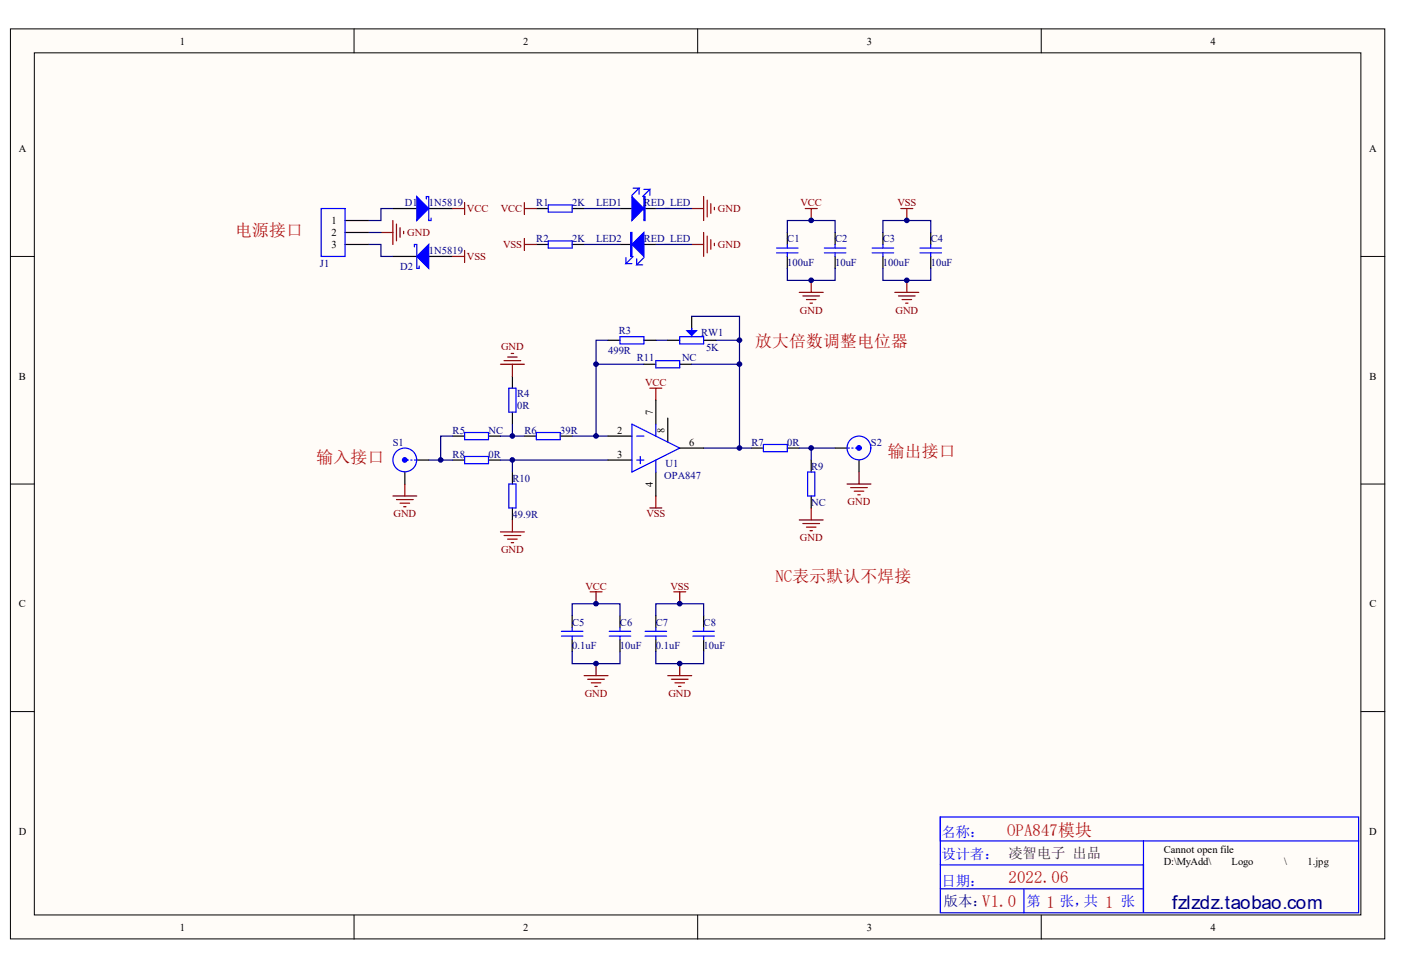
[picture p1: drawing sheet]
<svg xmlns="http://www.w3.org/2000/svg" width="289mm" height="200mm" viewBox="0 0 289 200" stroke-linecap="round" stroke-linejoin="round" font-family="sans-serif">
<g fill="#fffcf8" stroke="#000" stroke-width=".21">
<path d="M2.2 6h283.4v187.6h-283.4z"/>
<path d="M7.1 10.9h273.6v177.8h-273.6z"/>
</g>
<path d="M73 6v4.9M143.9 6v4.9M214.7 6v4.9M2.2 52.9h4.9M280.7 52.9h4.9M2.2 99.8h4.9M280.7 99.8h4.9M2.2 146.7h4.9M280.7 146.7h4.9M73 188.7v5M143.9 188.7v5M214.7 188.7v5" fill="none" stroke="#000" stroke-width=".21"/>
<g fill="none" stroke="#800000" stroke-width=".25">
<path d="M78.6 47.9h2.4M81 45.5v4.9M81.8 46.2v3.5M82.5 47v1.9M83.2 47.7v.5M93.3 43h2.5M93.3 52.9h2.5M95.8 41.8v2.4M95.8 51.6v2.5M108.1 43h2.5M108.1 50.4h2.5M108.1 41.8v2.4"/>
<path d="M108.1 49.2v2.4M142.6 43h2.5M142.6 50.4h2.5M145.1 40.5v5M145.1 47.9v5M145.8 41.3v3.4M145.8 48.7v3.4M146.6 42v2M146.6 49.4v2M147.3 42.8v.5M147.3 50.2v.5M166.1 43h2.4"/>
<path d="M167.3 43v2.5M167.3 57.8v2.5M185.8 43h2.4M187 43v2.5M187 57.8v2.5M103.2 75.1h4.9M103.9 74.4h3.5M104.7 73.6h2M105.4 72.9h.5M105.7 75.1v2.5M164.8 60.3h5M165.6 61h3.4"/>
<path d="M166.3 61.8h2M167 62.5h.5M184.5 60.3h5M185.3 61h3.4M186 61.8h2M186.8 62.5h.5M83.5 99.8v2.5M134 80.1h2.5M135.3 80.1v2.4M174.7 99.8h4.9M177.2 97.3v2.5M81 102.3h5"/>
<path d="M81.8 103h3.4M82.5 103.8h2M83.2 104.5h.5M103.2 109.7h4.9M103.9 110.4h3.5M104.7 111.2h2M105.4 111.9h.5M105.7 107.2v2.5M134 104.7h2.5M135.3 102.3v2.4M164.8 107.2h5M165.6 108h3.4"/>
<path d="M166.3 108.7h2M167 109.4h.5M167.3 104.7v2.5M175.4 100.6h3.5M176.2 101.3h1.9M176.9 102h.5M120.5 139.3h4.9M121.7 122h2.5M122.9 122v2.5M122.9 136.9v2.4M137.7 139.3h4.9M138.9 122h2.5"/>
<path d="M140.2 122v2.5M140.2 136.9v2.4M121.2 140.1h3.5M121.9 140.8h2M122.7 141.5h.5M138.5 140.1h3.4M139.2 140.8h2M139.9 141.5h.5"/>
</g>
<g fill="none" stroke="#000" stroke-width=".25">
<path d="M71.2 45.5h4.9M71.2 47.9h4.9M71.2 50.4h4.9M81 43h5M81 52.9h5M88.4 43h4.9M88.4 52.9h4.9M110.6 50.4h2.5M110.6 43h2.5M118 50.4h2.5M118 43h2.5M127.9 50.4h2.4"/>
<path d="M127.9 43h2.4M132.8 50.4h2.5M132.8 43h2.5M162.4 47.9v2.5M162.4 52.9v2.5M172.2 47.9v2.5M172.2 52.9v2.5M182.1 47.9v2.5M182.1 52.9v2.5M191.9 47.9v2.5M191.9 52.9v2.5M105.7 77.6v2.5"/>
<path d="M125.4 70.2h2.5M132.8 70.2h2.5M132.8 75.1h2.5M137.7 70.2h2.5M140.2 75.1h2.4M142.6 65.2v2.5M145.1 70.2h2.5M83.5 97.3v2.5M86 94.9h2.4M93.3 94.9h2.5M93.3 89.9h2.5M100.7 94.9h2.5"/>
<path d="M100.7 89.9h2.5M105.7 85v2.5M105.7 97.3v2.5M108.1 89.9h2.5M115.5 89.9h2.5M125.4 94.9h4.9M125.4 89.9h4.9M135.3 82.5v5M135.3 97.3v5M137.7 86.2v5M140.2 92.4h4.9M155 92.4h2.4"/>
<path d="M162.4 92.4h2.4M167.3 94.9v2.4M172.2 92.4h2.5M177.2 94.9v2.4M105.7 104.7v2.5M167.3 102.3v2.4M118 127v2.4M118 131.9v2.5M127.9 127v2.4M127.9 131.9v2.5M135.3 127v2.4M135.3 131.9v2.5"/>
<path d="M145.1 127v2.4M145.1 131.9v2.5"/>
</g>
<g fill="none" stroke="#00f" stroke-width=".25">
<path d="M130.6 38.8h1.2l-1.5 1.5M131.8 38.8v1.2M132.8 39.1h1.2l-1.5 1.4M134 39.1v1.2M66.2 43h5v9.9h-5zM85.5 50.9v-.5h.5v5h.4v-.5M87.9 41v-.5h.5v5h.5v-.5M113.1 42.3h4.9v1.4h-4.9zM113.1 49.7h4.9v1.5h-4.9zM129.1 53.1v1.3M130.6 52.9l-1.5 1.5h1.2M131.3 53.4v1.2"/>
<path d="M132.8 53.1l-1.5 1.5h1.2M160.1 51.2h4.5M160.1 52.1h4.5M162.4 50.4v.8M162.4 52.1v.8M170 51.2h4.4M170 52.1h4.4M172.2 50.4v.8M172.2 52.1v.8M179.9 51.2h4.4M179.9 52.1h4.4M182.1 50.4v.8"/>
<path d="M182.1 52.1v.8M189.7 51.2h4.5M189.7 52.1h4.5M191.9 50.4v.8M191.9 52.1v.8M127.9 69.4h4.9v1.5h-4.9zM135.3 74.4h4.9v1.5h-4.9zM140.2 69.4h4.9v1.5h-4.9zM142.6 67.7v1.7M84 94.9h.2M84.7 94.9h.3M85.5 94.9h.2"/>
<path d="M95.8 89.2h4.9v1.5h-4.9zM95.8 94.1h4.9v1.5h-4.9zM104.9 99.8h1.5v4.9h-1.5zM104.9 80.1h1.5v4.9h-1.5zM110.6 89.2h4.9v1.5h-4.9zM130.3 87.5l9.9 4.9-9.9 4.9zM131.3 94.9h1.5M131.3 89.9h1.5M132 94.1v1.5M135.3 87.5v2.4M135.3 94.9v2.4M157.4 91.7h5v1.4h-5z"/>
<path d="M166.6 97.3h1.4v5h-1.4zM174.9 92.4h.3M175.7 92.4h.2M176.4 92.4h.3M115.8 131.2h4.4M115.8 130.2h4.4M118 129.4v.8M118 131.2v.7M125.6 131.2h4.5M125.6 130.2h4.5M127.9 129.4v.8M127.9 131.2v.7"/>
<path d="M133 131.2h4.5M133 130.2h4.5M135.3 129.4v.8M135.3 131.2v.7M142.9 131.2h4.4M142.9 130.2h4.4M145.1 129.4v.8M145.1 131.2v.7M193.9 168.5v4.9h41.9M235.8 173.4h44.4v14.8h-86.3v-19.7h86.3v4.9M235.8 173.4v14.8v-9.9h-41.9M193.9 183.3h41.9"/>
<path d="M211.2 183.3v4.9"/>
<circle cx="83.5" cy="94.8" r="2.45"/>
<circle cx="177.1" cy="92.4" r="2.45"/>
</g>
<g fill="#00f" stroke="#00f" stroke-width=".25">
<path d="M86 40.5l2.4 2.5-2.4 2.5z"/>
<path d="M88.4 50.4v5l-2.4-2.5z"/>
<path d="M130.3 40.5l2.5 2.5-2.5 2.5z"/>
<path d="M132.8 47.9v5l-2.5-2.5z"/>
<path d="M141.7 68.2h1.9l-1 1z"/>
<path d="M132.8 40.5h.2v5h-.2z" fill-rule="evenodd"/>
<path d="M130.1 47.9h.2v5h-.2z" fill-rule="evenodd"/>
</g>
<g fill="#00f" stroke="#00f" stroke-width=".25">
<circle cx="83.5" cy="94.8" r=".47"/>
<circle cx="177.1" cy="92.4" r=".48"/>
</g>
<g fill="none" stroke="#000080" stroke-width=".25">
<path d="M76.1 50.4h2.5v2.5h2.4M76.1 47.9h2.5M81 43h-2.4v2.5h-2.5M120.5 50.4h7.4M120.5 43h7.4M135.3 50.4h7.3M135.3 43h7.3M162.4 55.4v2.4h9.8v-2.4M162.4 47.9v-2.4h9.8v2.4M182.1 55.4v2.4h9.8v-2.4M182.1 47.9v-2.4h9.8v2.4M122.9 75.1h9.9"/>
<path d="M125.4 70.2h-2.5v19.7M135.3 70.2h2.4M142.6 65.2h9.9v27.2h-7.4M142.6 75.1h9.9M147.6 70.2h4.9M88.4 94.9h4.9M93.3 89.9h-2.4v5M103.2 94.9h22.2M103.2 89.9h4.9M105.7 87.5v2.4M105.7 94.9v2.4M118 89.9h7.4"/>
<path d="M152.5 92.4h2.5M164.8 92.4h2.5v2.5M167.3 92.4h4.9M118 134.4v2.5h9.9v-2.5M118 127v-2.5h9.9v2.5M135.3 134.4v2.5h9.8v-2.5M135.3 127v-2.5h9.8v2.5"/>
</g>
<g fill="#000080" stroke="#000080" stroke-width=".21">
<circle cx="90.9" cy="94.8" r=".48"/>
<circle cx="105.7" cy="94.8" r=".48"/>
<circle cx="105.7" cy="89.9" r=".48"/>
<circle cx="122.9" cy="136.8" r=".48"/>
<circle cx="122.9" cy="124.5" r=".48"/>
<circle cx="122.9" cy="89.9" r=".48"/>
<circle cx="122.9" cy="75.1" r=".48"/>
<circle cx="140.2" cy="136.8" r=".48"/>
<circle cx="140.2" cy="124.5" r=".48"/>
<circle cx="152.5" cy="92.4" r=".48"/>
<circle cx="152.5" cy="75.1" r=".48"/>
<circle cx="152.5" cy="70.1" r=".48"/>
<circle cx="167.3" cy="92.4" r=".48"/>
<circle cx="167.3" cy="57.8" r=".48"/>
<circle cx="167.3" cy="45.4" r=".48"/>
<circle cx="187" cy="57.8" r=".48"/>
<circle cx="187" cy="45.4" r=".48"/>
</g>
<text font-size="3.9" fill="#000080" x="241.7" y="187.5">fzlzdz.taobao.com</text>
<g font-size="3.5" fill="#bf0000">
<text x="48.5" y="48.6">电源接口</text>
<text x="155.7" y="71.6">放大倍数调整电位器</text>
<text x="65.3" y="95.6">输入接口</text>
<text x="183.1" y="94.3">输出接口</text>
<text x="159.9" y="120">NC表示默认不焊接</text>
<text x="207.7" y="172.4">OPA847模块</text>
<text x="208" y="182">2022.06</text>
<text x="202.5" y="187">V1.0</text>
<text x="215.9" y="187.2">1</text>
<text x="227.9" y="187.2">1</text>
</g>
<g font-size="3" fill="#00f">
<text x="194.2" y="172.5">名称：</text>
<text x="194.2" y="177.2">设计者： 凌智电子 出品</text>
<text x="194.2" y="182.6">日期：</text>
<text x="211.7" y="186.8">第</text>
<text x="218.6" y="186.8">张，共</text>
<text x="231.1" y="186.8">张</text>
</g>
<text font-size="3" fill="#000080" x="194.7" y="186.8">版本：</text>
<g font-size="2.2">
<text x="37.1" y="9.2">1</text>
<text x="107.9" y="9.2">2</text>
<text x="178.8" y="9.2">3</text>
<text x="249.6" y="9.2">4</text>
<text x="3.9" y="31.4">A</text>
<text x="282.4" y="31.4">A</text>
<text x="68.4" y="46.2">1</text>
<text x="68.4" y="48.7">2</text>
<text x="68.4" y="51.2">3</text>
<text x="3.9" y="78.3">B</text>
<text x="282.4" y="78.3">B</text>
<text x="127.3" y="89.5">2</text>
<text x="127.3" y="94.4">3</text>
<text x="142.2" y="91.9">6</text>
<text x="3.9" y="125.2">C</text>
<text x="282.4" y="125.2">C</text>
<text x="3.9" y="172.1">D</text>
<text x="282.4" y="172.1">D</text>
<text x="240" y="175.9">Cannot open file</text>
<text x="240" y="178.3">D:\MyAdd\</text>
<text x="254" y="178.3">Logo</text>
<text x="264.9" y="178.3">\</text>
<text x="269.7" y="178.3">1.jpg</text>
<text x="37.1" y="191.9">1</text>
<text x="107.9" y="191.9">2</text>
<text x="178.8" y="191.9">3</text>
<text x="249.6" y="191.9">4</text>
</g>
<g font-size="2.2" fill="#000080">
<text x="83.5" y="42.5">D1</text>
<text x="88.4" y="42.5">1N5819</text>
<text x="110.6" y="42.5">R1</text>
<text x="118" y="42.5">2K</text>
<text x="122.9" y="42.5">LED1</text>
<text x="132.8" y="42.5">RED_LED</text>
<text x="88.4" y="52.4">1N5819</text>
<text x="110.6" y="50">R2</text>
<text x="118" y="50">2K</text>
<text x="122.9" y="50">LED2</text>
<text x="132.8" y="50">RED_LED</text>
<text x="162.4" y="50">C1</text>
<text x="172.2" y="50">C2</text>
<text x="182.1" y="50">C3</text>
<text x="191.9" y="50">C4</text>
<text x="66" y="55.1">J1</text>
<text x="82.5" y="55.6">D2</text>
<text x="162.4" y="54.9">100uF</text>
<text x="172.2" y="54.9">10uF</text>
<text x="182.1" y="54.9">100uF</text>
<text x="191.9" y="54.9">10uF</text>
<text x="127.6" y="69">R3</text>
<text x="144.6" y="69.2">RW1</text>
<text x="125.4" y="72.9">499R</text>
<text x="131.3" y="74.4">R11</text>
<text x="140.7" y="74.4">NC</text>
<text x="145.6" y="72.4">5K</text>
<text x="106.7" y="81.8">R4</text>
<text x="93.3" y="89.5">R5</text>
<text x="100.7" y="89.5">NC</text>
<text x="106.7" y="84.3">0R</text>
<text x="108.1" y="89.5">R6</text>
<text x="115.5" y="89.5">39R</text>
<text x="81" y="91.9">S1</text>
<text x="93.3" y="94.4">R8</text>
<text x="100.7" y="94.4">0R</text>
<text x="155" y="91.9">R7</text>
<text x="162.4" y="91.9">0R</text>
<text x="179.6" y="91.9">S2</text>
<text x="105.7" y="99.4">R10</text>
<text x="137" y="98.9">OPA847</text>
<text x="137.2" y="96.4">U1</text>
<text x="167.3" y="96.9">R9</text>
<text x="105.7" y="106.8">49.9R</text>
<text x="167.3" y="104.3">NC</text>
<text x="118" y="129">C5</text>
<text x="127.9" y="129">C6</text>
<text x="135.3" y="129">C7</text>
<text x="145.1" y="129">C8</text>
<text x="118" y="133.9">0.1uF</text>
<text x="127.9" y="133.9">10uF</text>
<text x="135.3" y="133.9">0.1uF</text>
<text x="145.1" y="133.9">10uF</text>
</g>
<g font-size="2.2" fill="#800000">
<text x="96.3" y="43.8">VCC</text>
<text x="103.3" y="43.8">VCC</text>
<text x="148.1" y="43.8">GND</text>
<text x="165.1" y="42.5">VCC</text>
<text x="185.1" y="42.5">VSS</text>
<text x="84" y="48.7">GND</text>
<text x="96.3" y="53.7">VSS</text>
<text x="103.8" y="51.2">VSS</text>
<text x="148.1" y="51.2">GND</text>
<text x="165" y="64.7">GND</text>
<text x="184.7" y="64.7">GND</text>
<text x="103.3" y="72.2">GND</text>
<text x="133.1" y="79.6">VCC</text>
<text x="81.1" y="106.7">GND</text>
<text x="133.3" y="106.7">VSS</text>
<text x="174.8" y="104.2">GND</text>
<text x="165" y="111.6">GND</text>
<text x="103.3" y="114.1">GND</text>
<text x="120.7" y="121.6">VCC</text>
<text x="138.3" y="121.6">VSS</text>
<text x="120.6" y="143.7">GND</text>
<text x="137.8" y="143.7">GND</text>
</g>
<g font-size="2.1">
<text x="134.6" y="85.5" transform="rotate(-90 134.6 85.5)">7</text>
<text x="137.1" y="89.2" transform="rotate(-90 137.1 89.2)">8</text>
<text x="134.6" y="100.4" transform="rotate(-90 134.6 100.4)">4</text>
</g>
</svg>
